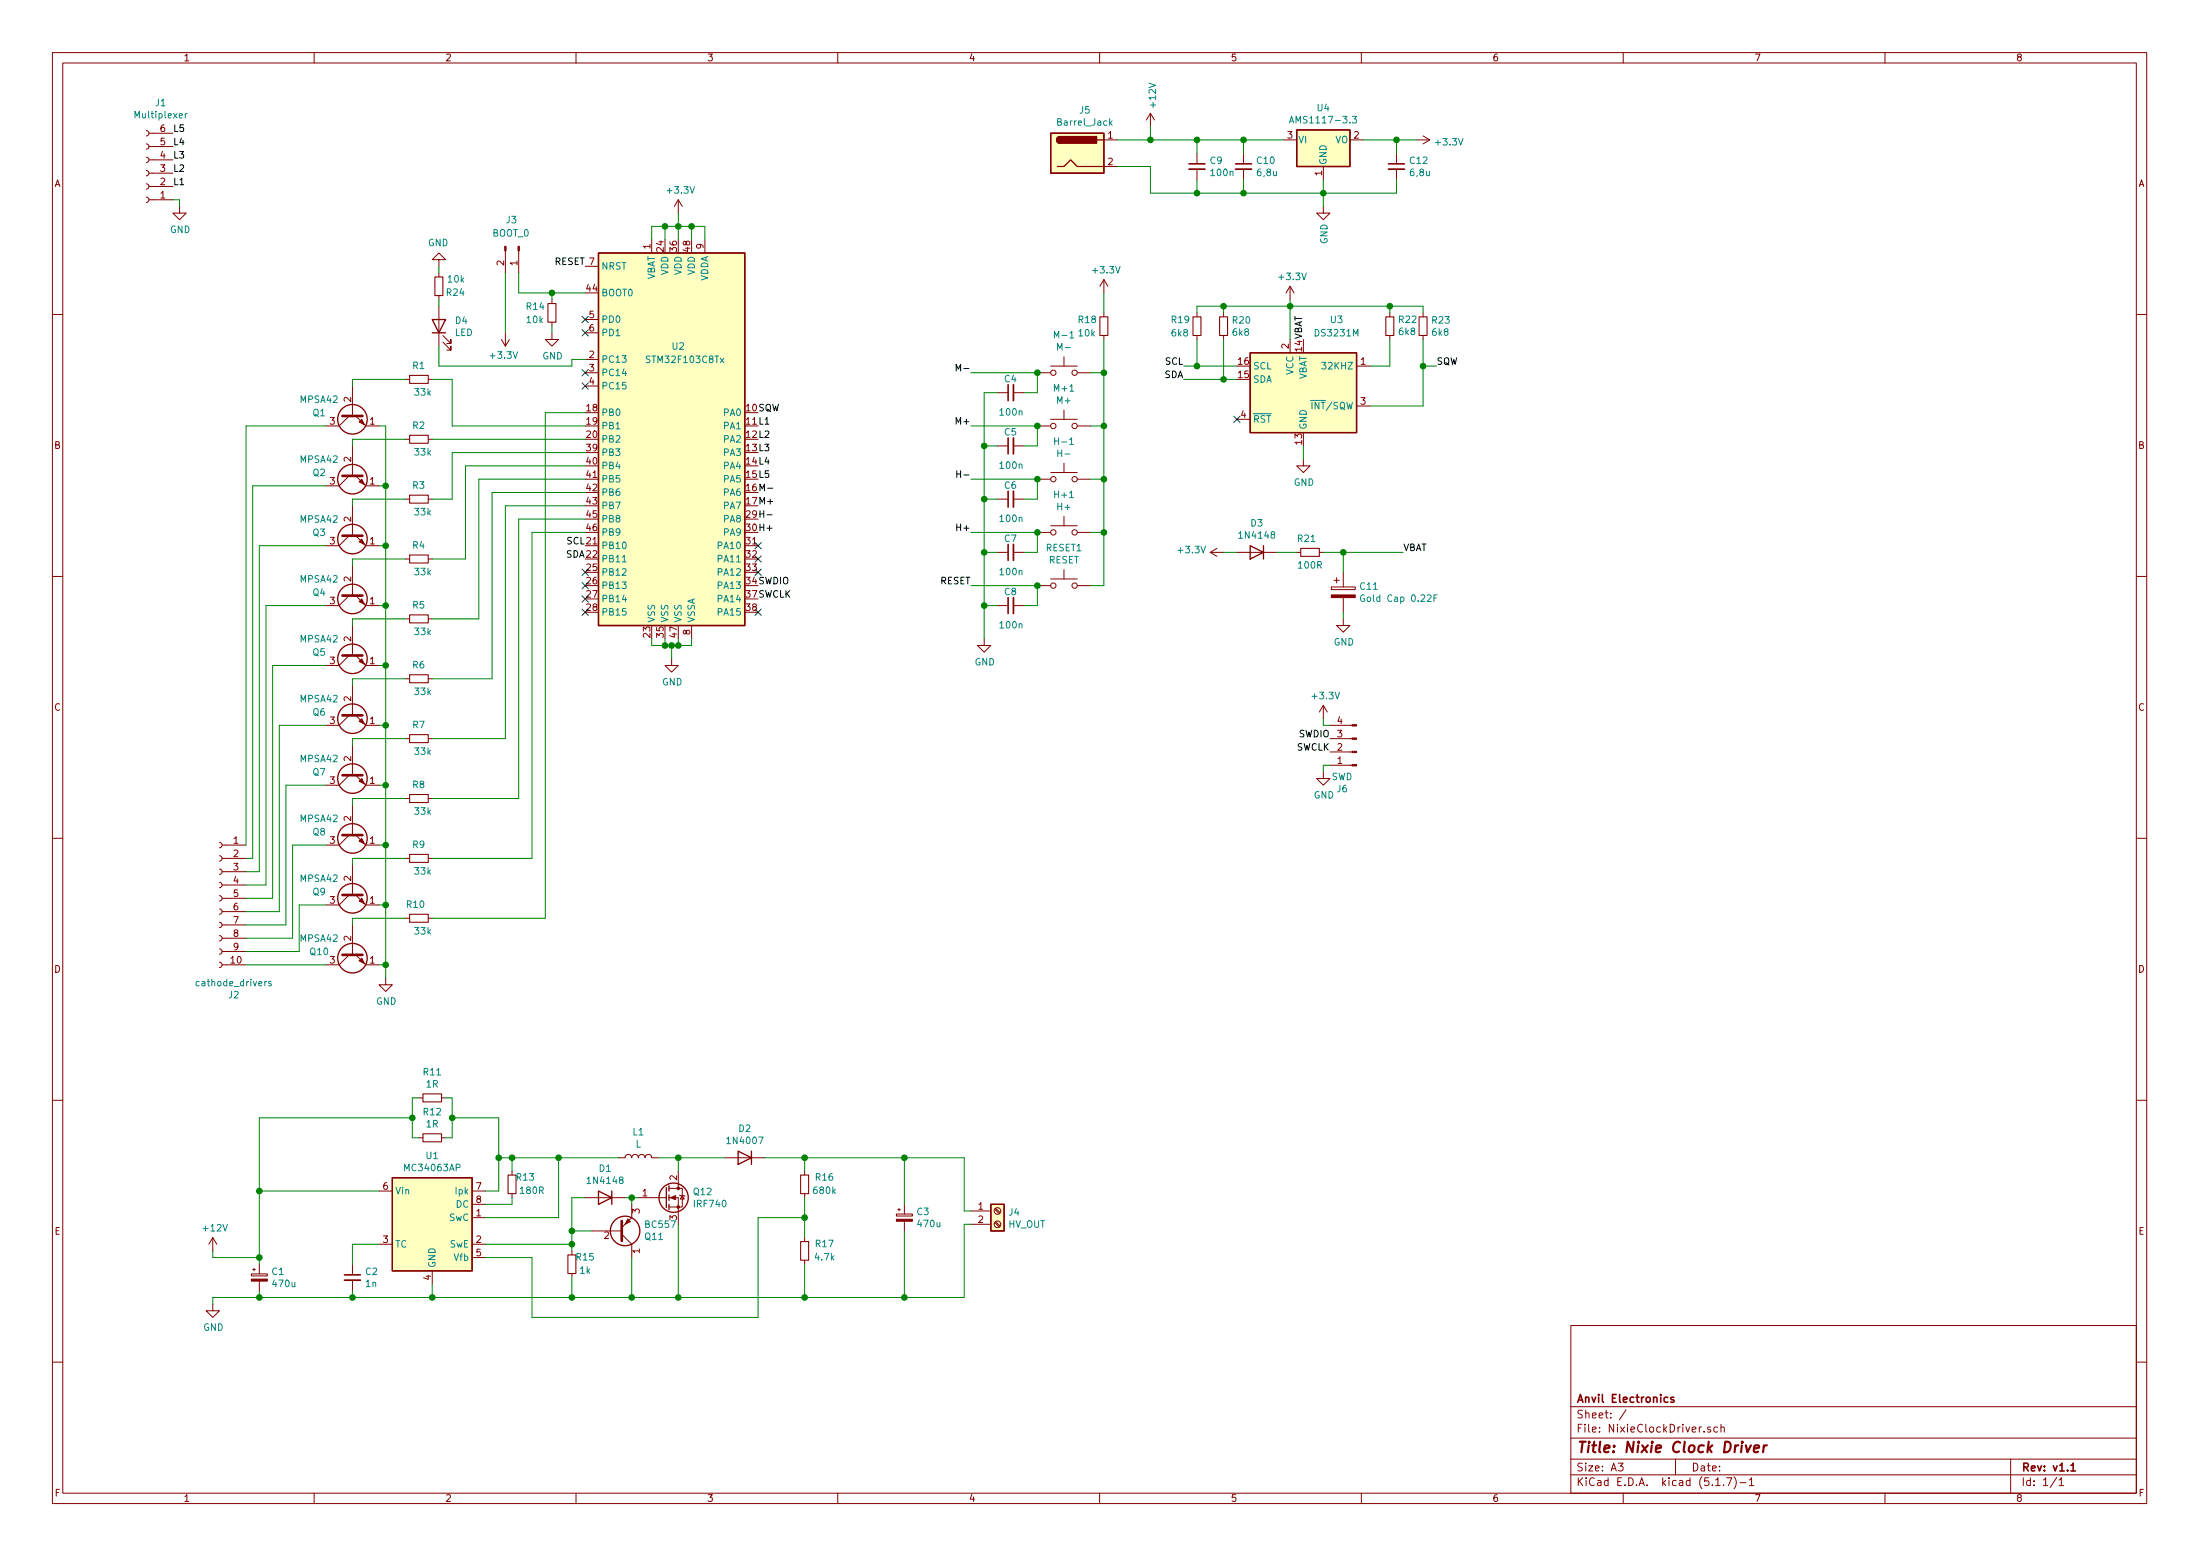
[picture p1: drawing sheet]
EESchema Schematic File Version 4
EELAYER 30 0
EELAYER END
$Descr A3 16535 11693
encoding utf-8
Sheet 1 1
Title "Nixie Clock Driver"
Date ""
Rev "v1.1"
Comp "Anvil Electronics"
Comment1 ""
Comment2 ""
Comment3 ""
Comment4 ""
$EndDescr
$Comp
L Connector:Conn_01x06_Female J1
U 1 1
P 1100 1300
F 0 "J1" H 992 775 50  0000 C CNN
F 1 "Multiplexer" H 992 866 50  0000 C CNN
F 2 "Connector_PinSocket_2.54mm:PinSocket_1x06_P2.54mm_Vertical" H 1100 1300 50  0001 C CNN
F 3 "~" H 1100 1300 50  0001 C CNN
	1    1100 1300
	-1   0    0    1   
$EndComp
Wire Wire Line
	5000 1800 5000 1700
Wire Wire Line
	5000 1700 5100 1700
Wire Wire Line
	5200 1700 5200 1800
Wire Wire Line
	5100 1800 5100 1700
Connection ~ 5100 1700
Wire Wire Line
	5200 1700 5300 1700
Wire Wire Line
	5300 1700 5300 1800
Connection ~ 5200 1700
Wire Wire Line
	4900 4800 4900 4850
Wire Wire Line
	4900 4850 5000 4850
Wire Wire Line
	5000 4850 5000 4800
Wire Wire Line
	5000 4850 5050 4850
Wire Wire Line
	5100 4850 5100 4800
Connection ~ 5000 4850
Wire Wire Line
	5100 4850 5200 4850
Wire Wire Line
	5200 4850 5200 4800
Connection ~ 5100 4850
$Comp
L power:+3.3V #PWR08
U 1 1
P 5100 1600
F 0 "#PWR08" H 5100 1450 50  0001 C CNN
F 1 "+3.3V" H 5115 1773 50  0000 C CNN
F 2 "" H 5100 1600 50  0001 C CNN
F 3 "" H 5100 1600 50  0001 C CNN
	1    5100 1600
	1    0    0    -1  
$EndComp
Wire Wire Line
	5100 1700 5100 1600
$Comp
L power:GND #PWR07
U 1 1
P 5050 4950
F 0 "#PWR07" H 5050 4700 50  0001 C CNN
F 1 "GND" H 5055 4777 50  0000 C CNN
F 2 "" H 5050 4950 50  0001 C CNN
F 3 "" H 5050 4950 50  0001 C CNN
	1    5050 4950
	1    0    0    -1  
$EndComp
Wire Wire Line
	5050 4950 5050 4850
Connection ~ 5050 4850
Wire Wire Line
	5050 4850 5100 4850
$Comp
L Connector:Conn_01x04_Male J6
U 1 1
P 10200 5650
F 0 "J6" H 10308 5931 50  0000 C CNN
F 1 "SWD" H 10308 5840 50  0000 C CNN
F 2 "Connector_PinHeader_2.54mm:PinHeader_1x04_P2.54mm_Horizontal" H 10200 5650 50  0001 C CNN
F 3 "~" H 10200 5650 50  0001 C CNN
	1    10200 5650
	-1   0    0    1   
$EndComp
$Comp
L power:+12V #PWR011
U 1 1
P 8650 950
F 0 "#PWR011" H 8650 800 50  0001 C CNN
F 1 "+12V" V 8665 1078 50  0000 L CNN
F 2 "" H 8650 950 50  0001 C CNN
F 3 "" H 8650 950 50  0001 C CNN
	1    8650 950 
	1    0    0    -1  
$EndComp
$Comp
L Device:C_Small C9
U 1 1
P 9000 1250
F 0 "C9" H 9092 1296 50  0000 L CNN
F 1 "100n" H 9092 1205 50  0000 L CNN
F 2 "Capacitor_SMD:C_1206_3216Metric" H 9000 1250 50  0001 C CNN
F 3 "~" H 9000 1250 50  0001 C CNN
	1    9000 1250
	1    0    0    -1  
$EndComp
$Comp
L power:GND #PWR015
U 1 1
P 9950 1550
F 0 "#PWR015" H 9950 1300 50  0001 C CNN
F 1 "GND" V 9955 1422 50  0000 R CNN
F 2 "" H 9950 1550 50  0001 C CNN
F 3 "" H 9950 1550 50  0001 C CNN
	1    9950 1550
	1    0    0    -1  
$EndComp
Wire Wire Line
	9000 1050 9000 1150
Wire Wire Line
	9000 1350 9000 1450
$Comp
L Device:C_Small C10
U 1 1
P 9350 1250
F 0 "C10" H 9442 1296 50  0000 L CNN
F 1 "6,8u" H 9442 1205 50  0000 L CNN
F 2 "Capacitor_SMD:C_1206_3216Metric" H 9350 1250 50  0001 C CNN
F 3 "~" H 9350 1250 50  0001 C CNN
	1    9350 1250
	1    0    0    -1  
$EndComp
Wire Wire Line
	9350 1050 9350 1150
Wire Wire Line
	9350 1350 9350 1450
Wire Wire Line
	9000 1050 9350 1050
Connection ~ 9000 1050
Wire Wire Line
	9000 1450 9350 1450
$Comp
L Regulator_Linear:AMS1117-3.3 U4
U 1 1
P 9950 1050
F 0 "U4" H 9950 1292 50  0000 C CNN
F 1 "AMS1117-3.3" H 9950 1201 50  0000 C CNN
F 2 "Package_TO_SOT_SMD:SOT-223-3_TabPin2" H 9950 1250 50  0001 C CNN
F 3 "http://www.advanced-monolithic.com/pdf/ds1117.pdf" H 10050 800 50  0001 C CNN
	1    9950 1050
	1    0    0    -1  
$EndComp
Wire Wire Line
	9350 1050 9650 1050
Connection ~ 9350 1050
Wire Wire Line
	9350 1450 9950 1450
Wire Wire Line
	9950 1450 9950 1350
Connection ~ 9350 1450
$Comp
L Device:C_Small C12
U 1 1
P 10500 1250
F 0 "C12" H 10592 1296 50  0000 L CNN
F 1 "6,8u" H 10592 1205 50  0000 L CNN
F 2 "Capacitor_SMD:C_1206_3216Metric" H 10500 1250 50  0001 C CNN
F 3 "~" H 10500 1250 50  0001 C CNN
	1    10500 1250
	1    0    0    -1  
$EndComp
Wire Wire Line
	10250 1050 10500 1050
Wire Wire Line
	10500 1450 9950 1450
Connection ~ 9950 1450
Wire Wire Line
	10500 1450 10500 1350
Wire Wire Line
	10500 1150 10500 1050
$Comp
L power:+3.3V #PWR019
U 1 1
P 10650 1050
F 0 "#PWR019" H 10650 900 50  0001 C CNN
F 1 "+3.3V" V 10665 1178 50  0000 L CNN
F 2 "" H 10650 1050 50  0001 C CNN
F 3 "" H 10650 1050 50  0001 C CNN
	1    10650 1050
	0    1    1    0   
$EndComp
Wire Wire Line
	10500 1050 10650 1050
Connection ~ 10500 1050
$Comp
L power:+3.3V #PWR016
U 1 1
P 9950 5400
F 0 "#PWR016" H 9950 5250 50  0001 C CNN
F 1 "+3.3V" H 9965 5573 50  0000 C CNN
F 2 "" H 9950 5400 50  0001 C CNN
F 3 "" H 9950 5400 50  0001 C CNN
	1    9950 5400
	1    0    0    -1  
$EndComp
Wire Wire Line
	10000 5450 9950 5450
Wire Wire Line
	9950 5450 9950 5400
$Comp
L power:GND #PWR017
U 1 1
P 9950 5800
F 0 "#PWR017" H 9950 5550 50  0001 C CNN
F 1 "GND" H 9955 5627 50  0000 C CNN
F 2 "" H 9950 5800 50  0001 C CNN
F 3 "" H 9950 5800 50  0001 C CNN
	1    9950 5800
	1    0    0    -1  
$EndComp
Wire Wire Line
	10000 5750 9950 5750
Wire Wire Line
	9950 5750 9950 5800
Text Label 10000 5650 2    50   ~ 0
SWCLK
$Comp
L Diode:1N4148 D3
U 1 1
P 9450 4150
F 0 "D3" H 9450 3934 50  0000 C CNN
F 1 "1N4148" H 9450 4025 50  0000 C CNN
F 2 "Diode_THT:D_DO-35_SOD27_P7.62mm_Horizontal" H 9450 3975 50  0001 C CNN
F 3 "https://assets.nexperia.com/documents/data-sheet/1N4148_1N4448.pdf" H 9450 4150 50  0001 C CNN
	1    9450 4150
	-1   0    0    1   
$EndComp
$Comp
L Device:CP C11
U 1 1
P 10100 4450
F 0 "C11" H 10218 4496 50  0000 L CNN
F 1 "Gold Cap 0.22F" H 10218 4405 50  0000 L CNN
F 2 "WK_lib:GOLD_CAP" H 10138 4300 50  0001 C CNN
F 3 "~" H 10100 4450 50  0001 C CNN
	1    10100 4450
	1    0    0    -1  
$EndComp
$Comp
L Timer_RTC:DS3231M U3
U 1 1
P 9800 2950
F 0 "U3" H 10050 3500 50  0000 C CNN
F 1 "DS3231M" H 10050 3400 50  0000 C CNN
F 2 "Package_SO:SOIC-16W_7.5x10.3mm_P1.27mm" H 9800 2350 50  0001 C CNN
F 3 "http://datasheets.maximintegrated.com/en/ds/DS3231.pdf" H 10070 3000 50  0001 C CNN
	1    9800 2950
	1    0    0    -1  
$EndComp
Wire Wire Line
	4900 1800 4900 1700
Wire Wire Line
	4900 1700 5000 1700
Connection ~ 5000 1700
Text Label 9800 2550 1    50   ~ 0
VBAT
$Comp
L power:GND #PWR014
U 1 1
P 9800 3450
F 0 "#PWR014" H 9800 3200 50  0001 C CNN
F 1 "GND" H 9805 3277 50  0000 C CNN
F 2 "" H 9800 3450 50  0001 C CNN
F 3 "" H 9800 3450 50  0001 C CNN
	1    9800 3450
	1    0    0    -1  
$EndComp
$Comp
L power:+3.3V #PWR013
U 1 1
P 9700 2250
F 0 "#PWR013" H 9700 2100 50  0001 C CNN
F 1 "+3.3V" H 9715 2423 50  0000 C CNN
F 2 "" H 9700 2250 50  0001 C CNN
F 3 "" H 9700 2250 50  0001 C CNN
	1    9700 2250
	1    0    0    -1  
$EndComp
Wire Wire Line
	9700 2550 9700 2300
Wire Wire Line
	9800 3350 9800 3450
Text Label 8900 2750 2    50   ~ 0
SCL
Text Label 8900 2850 2    50   ~ 0
SDA
$Comp
L Device:R_Small R20
U 1 1
P 9200 2450
F 0 "R20" H 9259 2496 50  0000 L CNN
F 1 "6k8" H 9259 2405 50  0000 L CNN
F 2 "Resistor_SMD:R_1206_3216Metric" H 9200 2450 50  0001 C CNN
F 3 "~" H 9200 2450 50  0001 C CNN
	1    9200 2450
	1    0    0    -1  
$EndComp
$Comp
L Device:R_Small R19
U 1 1
P 9000 2450
F 0 "R19" H 8800 2500 50  0000 L CNN
F 1 "6k8" H 8800 2400 50  0000 L CNN
F 2 "Resistor_SMD:R_1206_3216Metric" H 9000 2450 50  0001 C CNN
F 3 "~" H 9000 2450 50  0001 C CNN
	1    9000 2450
	1    0    0    -1  
$EndComp
Wire Wire Line
	8900 2850 9200 2850
Wire Wire Line
	9200 2350 9200 2300
Wire Wire Line
	9200 2300 9700 2300
Wire Wire Line
	9700 2250 9700 2300
Connection ~ 9700 2300
Wire Wire Line
	9200 2300 9000 2300
Wire Wire Line
	9000 2300 9000 2350
Connection ~ 9200 2300
Wire Wire Line
	9000 2550 9000 2750
Wire Wire Line
	8900 2750 9000 2750
Connection ~ 9000 2750
$Comp
L Device:R_Small R22
U 1 1
P 10450 2450
F 0 "R22" H 10391 2404 50  0000 R CNN
F 1 "6k8" H 10391 2495 50  0000 R CNN
F 2 "Resistor_SMD:R_1206_3216Metric" H 10450 2450 50  0001 C CNN
F 3 "~" H 10450 2450 50  0001 C CNN
	1    10450 2450
	-1   0    0    1   
$EndComp
Wire Wire Line
	10450 2350 10450 2300
Wire Wire Line
	10450 2300 9700 2300
Wire Wire Line
	10300 2750 10450 2750
Wire Wire Line
	10450 2750 10450 2550
$Comp
L Device:R_Small R23
U 1 1
P 10700 2450
F 0 "R23" H 10759 2496 50  0000 L CNN
F 1 "6k8" H 10759 2405 50  0000 L CNN
F 2 "Resistor_SMD:R_1206_3216Metric" H 10700 2450 50  0001 C CNN
F 3 "~" H 10700 2450 50  0001 C CNN
	1    10700 2450
	1    0    0    -1  
$EndComp
Wire Wire Line
	10450 2300 10700 2300
Wire Wire Line
	10700 2300 10700 2350
Connection ~ 10450 2300
Wire Wire Line
	10300 3050 10700 3050
Wire Wire Line
	10700 3050 10700 2750
Wire Wire Line
	10700 2750 10800 2750
Connection ~ 10700 2750
Wire Wire Line
	10700 2750 10700 2550
Text Label 10800 2750 0    50   ~ 0
SQW
NoConn ~ 9300 3150
Wire Wire Line
	9950 1550 9950 1450
$Comp
L Device:R_Small R21
U 1 1
P 9850 4150
F 0 "R21" V 9950 4100 50  0000 L CNN
F 1 "100R" V 9750 4050 50  0000 L CNN
F 2 "Resistor_SMD:R_1206_3216Metric" H 9850 4150 50  0001 C CNN
F 3 "~" H 9850 4150 50  0001 C CNN
	1    9850 4150
	0    -1   -1   0   
$EndComp
$Comp
L power:+3.3V #PWR012
U 1 1
P 9200 4150
F 0 "#PWR012" H 9200 4000 50  0001 C CNN
F 1 "+3.3V" V 9215 4278 50  0000 L CNN
F 2 "" H 9200 4150 50  0001 C CNN
F 3 "" H 9200 4150 50  0001 C CNN
	1    9200 4150
	0    -1   -1   0   
$EndComp
Wire Wire Line
	9200 4150 9300 4150
Wire Wire Line
	9600 4150 9750 4150
Wire Wire Line
	9950 4150 10100 4150
Wire Wire Line
	10100 4150 10100 4300
Wire Wire Line
	10100 4150 10550 4150
Connection ~ 10100 4150
Wire Wire Line
	10100 4600 10100 4650
$Comp
L power:GND #PWR018
U 1 1
P 10100 4650
F 0 "#PWR018" H 10100 4400 50  0001 C CNN
F 1 "GND" H 10105 4477 50  0000 C CNN
F 2 "" H 10100 4650 50  0001 C CNN
F 3 "" H 10100 4650 50  0001 C CNN
	1    10100 4650
	1    0    0    -1  
$EndComp
Text Label 10550 4150 0    50   ~ 0
VBAT
Text Label 10000 5550 2    50   ~ 0
SWDIO
Wire Wire Line
	5100 1700 5200 1700
$Comp
L Transistor_BJT:MPSA42 Q10
U 1 1
P 2650 7150
F 0 "Q10" V 2650 7400 50  0000 C CNN
F 1 "MPSA42" V 2550 7400 50  0000 C CNN
F 2 "Package_TO_SOT_THT:TO-92_Inline" H 2850 7075 50  0001 L CIN
F 3 "http://www.onsemi.com/pub_link/Collateral/MPSA42-D.PDF" H 2650 7150 50  0001 L CNN
	1    2650 7150
	0    -1   1    0   
$EndComp
$Comp
L Transistor_BJT:MPSA42 Q9
U 1 1
P 2650 6700
F 0 "Q9" V 2650 6950 50  0000 C CNN
F 1 "MPSA42" V 2550 6950 50  0000 C CNN
F 2 "Package_TO_SOT_THT:TO-92_Inline" H 2850 6625 50  0001 L CIN
F 3 "http://www.onsemi.com/pub_link/Collateral/MPSA42-D.PDF" H 2650 6700 50  0001 L CNN
	1    2650 6700
	0    -1   1    0   
$EndComp
$Comp
L Transistor_BJT:MPSA42 Q8
U 1 1
P 2650 6250
F 0 "Q8" V 2650 6500 50  0000 C CNN
F 1 "MPSA42" V 2550 6500 50  0000 C CNN
F 2 "Package_TO_SOT_THT:TO-92_Inline" H 2850 6175 50  0001 L CIN
F 3 "http://www.onsemi.com/pub_link/Collateral/MPSA42-D.PDF" H 2650 6250 50  0001 L CNN
	1    2650 6250
	0    -1   1    0   
$EndComp
$Comp
L Transistor_BJT:MPSA42 Q7
U 1 1
P 2650 5800
F 0 "Q7" V 2650 6050 50  0000 C CNN
F 1 "MPSA42" V 2550 6050 50  0000 C CNN
F 2 "Package_TO_SOT_THT:TO-92_Inline" H 2850 5725 50  0001 L CIN
F 3 "http://www.onsemi.com/pub_link/Collateral/MPSA42-D.PDF" H 2650 5800 50  0001 L CNN
	1    2650 5800
	0    -1   1    0   
$EndComp
$Comp
L Transistor_BJT:MPSA42 Q6
U 1 1
P 2650 5350
F 0 "Q6" V 2650 5600 50  0000 C CNN
F 1 "MPSA42" V 2550 5600 50  0000 C CNN
F 2 "Package_TO_SOT_THT:TO-92_Inline" H 2850 5275 50  0001 L CIN
F 3 "http://www.onsemi.com/pub_link/Collateral/MPSA42-D.PDF" H 2650 5350 50  0001 L CNN
	1    2650 5350
	0    -1   1    0   
$EndComp
$Comp
L Transistor_BJT:MPSA42 Q5
U 1 1
P 2650 4900
F 0 "Q5" V 2650 5150 50  0000 C CNN
F 1 "MPSA42" V 2550 5150 50  0000 C CNN
F 2 "Package_TO_SOT_THT:TO-92_Inline" H 2850 4825 50  0001 L CIN
F 3 "http://www.onsemi.com/pub_link/Collateral/MPSA42-D.PDF" H 2650 4900 50  0001 L CNN
	1    2650 4900
	0    -1   1    0   
$EndComp
$Comp
L Transistor_BJT:MPSA42 Q4
U 1 1
P 2650 4450
F 0 "Q4" V 2650 4700 50  0000 C CNN
F 1 "MPSA42" V 2550 4700 50  0000 C CNN
F 2 "Package_TO_SOT_THT:TO-92_Inline" H 2850 4375 50  0001 L CIN
F 3 "http://www.onsemi.com/pub_link/Collateral/MPSA42-D.PDF" H 2650 4450 50  0001 L CNN
	1    2650 4450
	0    -1   1    0   
$EndComp
$Comp
L Transistor_BJT:MPSA42 Q3
U 1 1
P 2650 4000
F 0 "Q3" V 2650 4250 50  0000 C CNN
F 1 "MPSA42" V 2550 4250 50  0000 C CNN
F 2 "Package_TO_SOT_THT:TO-92_Inline" H 2850 3925 50  0001 L CIN
F 3 "http://www.onsemi.com/pub_link/Collateral/MPSA42-D.PDF" H 2650 4000 50  0001 L CNN
	1    2650 4000
	0    -1   1    0   
$EndComp
$Comp
L Transistor_BJT:MPSA42 Q2
U 1 1
P 2650 3550
F 0 "Q2" V 2650 3800 50  0000 C CNN
F 1 "MPSA42" V 2550 3800 50  0000 C CNN
F 2 "Package_TO_SOT_THT:TO-92_Inline" H 2850 3475 50  0001 L CIN
F 3 "http://www.onsemi.com/pub_link/Collateral/MPSA42-D.PDF" H 2650 3550 50  0001 L CNN
	1    2650 3550
	0    -1   1    0   
$EndComp
$Comp
L Transistor_BJT:MPSA42 Q1
U 1 1
P 2650 3100
F 0 "Q1" V 2650 3350 50  0000 C CNN
F 1 "MPSA42" V 2550 3350 50  0000 C CNN
F 2 "Package_TO_SOT_THT:TO-92_Inline" H 2850 3025 50  0001 L CIN
F 3 "http://www.onsemi.com/pub_link/Collateral/MPSA42-D.PDF" H 2650 3100 50  0001 L CNN
	1    2650 3100
	0    -1   1    0   
$EndComp
Wire Wire Line
	1850 7250 2450 7250
Wire Wire Line
	2450 6800 2250 6800
Wire Wire Line
	2250 6800 2250 7150
Wire Wire Line
	2250 7150 1850 7150
$Comp
L Connector:Conn_01x10_Female J2
U 1 1
P 1650 6750
F 0 "J2" H 1542 6025 50  0000 C CNN
F 1 "cathode_drivers" H 1542 6116 50  0000 C CNN
F 2 "Connector_PinSocket_2.54mm:PinSocket_1x10_P2.54mm_Vertical" H 1650 6750 50  0001 C CNN
F 3 "~" H 1650 6750 50  0001 C CNN
	1    1650 6750
	-1   0    0    -1  
$EndComp
Wire Wire Line
	2200 7050 2200 6350
Wire Wire Line
	2200 6350 2450 6350
Wire Wire Line
	1850 7050 2200 7050
Wire Wire Line
	1850 6950 2150 6950
Wire Wire Line
	2150 6950 2150 5900
Wire Wire Line
	2150 5900 2450 5900
Wire Wire Line
	1850 6850 2100 6850
Wire Wire Line
	2100 6850 2100 5450
Wire Wire Line
	2100 5450 2450 5450
Wire Wire Line
	2450 5000 2050 5000
Wire Wire Line
	2050 5000 2050 6750
Wire Wire Line
	2050 6750 1850 6750
Wire Wire Line
	1850 6650 2000 6650
Wire Wire Line
	2000 6650 2000 4550
Wire Wire Line
	2000 4550 2450 4550
Wire Wire Line
	2450 4100 1950 4100
Wire Wire Line
	1950 4100 1950 6550
Wire Wire Line
	1950 6550 1850 6550
Wire Wire Line
	1850 6450 1900 6450
Wire Wire Line
	1900 6450 1900 3650
Wire Wire Line
	1900 3650 2450 3650
Wire Wire Line
	2450 3200 1850 3200
Wire Wire Line
	1850 3200 1850 6350
Wire Wire Line
	2850 7250 2900 7250
Wire Wire Line
	2900 7250 2900 6800
Wire Wire Line
	2900 6800 2850 6800
Wire Wire Line
	2900 6800 2900 6350
Wire Wire Line
	2900 6350 2850 6350
Connection ~ 2900 6800
Wire Wire Line
	2900 6350 2900 5900
Wire Wire Line
	2900 5900 2850 5900
Connection ~ 2900 6350
Wire Wire Line
	2900 5900 2900 5450
Wire Wire Line
	2900 5450 2850 5450
Connection ~ 2900 5900
Wire Wire Line
	2900 5450 2900 5000
Wire Wire Line
	2900 5000 2850 5000
Connection ~ 2900 5450
Wire Wire Line
	2900 5000 2900 4550
Wire Wire Line
	2900 4550 2850 4550
Connection ~ 2900 5000
Wire Wire Line
	2900 4550 2900 4100
Wire Wire Line
	2900 4100 2850 4100
Connection ~ 2900 4550
Wire Wire Line
	2900 4100 2900 3650
Wire Wire Line
	2900 3650 2850 3650
Connection ~ 2900 4100
Wire Wire Line
	2900 3650 2900 3200
Wire Wire Line
	2900 3200 2850 3200
Connection ~ 2900 3650
$Comp
L Device:R_Small R1
U 1 1
P 3150 2850
F 0 "R1" V 3250 2800 50  0000 L CNN
F 1 "33k" V 3050 2750 50  0000 L CNN
F 2 "Resistor_SMD:R_1206_3216Metric" H 3150 2850 50  0001 C CNN
F 3 "~" H 3150 2850 50  0001 C CNN
	1    3150 2850
	0    -1   -1   0   
$EndComp
Wire Wire Line
	2650 2900 2650 2850
Wire Wire Line
	2650 2850 3050 2850
$Comp
L Device:R_Small R2
U 1 1
P 3150 3300
F 0 "R2" V 3250 3250 50  0000 L CNN
F 1 "33k" V 3050 3200 50  0000 L CNN
F 2 "Resistor_SMD:R_1206_3216Metric" H 3150 3300 50  0001 C CNN
F 3 "~" H 3150 3300 50  0001 C CNN
	1    3150 3300
	0    -1   -1   0   
$EndComp
Wire Wire Line
	2650 3350 2650 3300
Wire Wire Line
	2650 3300 3050 3300
$Comp
L Device:R_Small R3
U 1 1
P 3150 3750
F 0 "R3" V 3250 3700 50  0000 L CNN
F 1 "33k" V 3050 3650 50  0000 L CNN
F 2 "Resistor_SMD:R_1206_3216Metric" H 3150 3750 50  0001 C CNN
F 3 "~" H 3150 3750 50  0001 C CNN
	1    3150 3750
	0    -1   -1   0   
$EndComp
Wire Wire Line
	2650 3800 2650 3750
Wire Wire Line
	2650 3750 3050 3750
$Comp
L Device:R_Small R4
U 1 1
P 3150 4200
F 0 "R4" V 3250 4150 50  0000 L CNN
F 1 "33k" V 3050 4100 50  0000 L CNN
F 2 "Resistor_SMD:R_1206_3216Metric" H 3150 4200 50  0001 C CNN
F 3 "~" H 3150 4200 50  0001 C CNN
	1    3150 4200
	0    -1   -1   0   
$EndComp
Wire Wire Line
	2650 4250 2650 4200
Wire Wire Line
	2650 4200 3050 4200
$Comp
L Device:R_Small R5
U 1 1
P 3150 4650
F 0 "R5" V 3250 4600 50  0000 L CNN
F 1 "33k" V 3050 4550 50  0000 L CNN
F 2 "Resistor_SMD:R_1206_3216Metric" H 3150 4650 50  0001 C CNN
F 3 "~" H 3150 4650 50  0001 C CNN
	1    3150 4650
	0    -1   -1   0   
$EndComp
Wire Wire Line
	2650 4700 2650 4650
Wire Wire Line
	2650 4650 3050 4650
$Comp
L Device:R_Small R6
U 1 1
P 3150 5100
F 0 "R6" V 3250 5050 50  0000 L CNN
F 1 "33k" V 3050 5000 50  0000 L CNN
F 2 "Resistor_SMD:R_1206_3216Metric" H 3150 5100 50  0001 C CNN
F 3 "~" H 3150 5100 50  0001 C CNN
	1    3150 5100
	0    -1   -1   0   
$EndComp
Wire Wire Line
	2650 5150 2650 5100
Wire Wire Line
	2650 5100 3050 5100
$Comp
L Device:R_Small R7
U 1 1
P 3150 5550
F 0 "R7" V 3250 5500 50  0000 L CNN
F 1 "33k" V 3050 5450 50  0000 L CNN
F 2 "Resistor_SMD:R_1206_3216Metric" H 3150 5550 50  0001 C CNN
F 3 "~" H 3150 5550 50  0001 C CNN
	1    3150 5550
	0    -1   -1   0   
$EndComp
Wire Wire Line
	2650 5600 2650 5550
Wire Wire Line
	2650 5550 3050 5550
$Comp
L Device:R_Small R8
U 1 1
P 3150 6000
F 0 "R8" V 3250 5950 50  0000 L CNN
F 1 "33k" V 3050 5900 50  0000 L CNN
F 2 "Resistor_SMD:R_1206_3216Metric" H 3150 6000 50  0001 C CNN
F 3 "~" H 3150 6000 50  0001 C CNN
	1    3150 6000
	0    -1   -1   0   
$EndComp
Wire Wire Line
	2650 6050 2650 6000
Wire Wire Line
	2650 6000 3050 6000
$Comp
L Device:R_Small R9
U 1 1
P 3150 6450
F 0 "R9" V 3250 6400 50  0000 L CNN
F 1 "33k" V 3050 6350 50  0000 L CNN
F 2 "Resistor_SMD:R_1206_3216Metric" H 3150 6450 50  0001 C CNN
F 3 "~" H 3150 6450 50  0001 C CNN
	1    3150 6450
	0    -1   -1   0   
$EndComp
Wire Wire Line
	2650 6500 2650 6450
Wire Wire Line
	2650 6450 3050 6450
$Comp
L Device:R_Small R10
U 1 1
P 3150 6900
F 0 "R10" V 3250 6850 50  0000 L CNN
F 1 "33k" V 3050 6800 50  0000 L CNN
F 2 "Resistor_SMD:R_1206_3216Metric" H 3150 6900 50  0001 C CNN
F 3 "~" H 3150 6900 50  0001 C CNN
	1    3150 6900
	0    -1   -1   0   
$EndComp
Wire Wire Line
	2650 6950 2650 6900
Wire Wire Line
	2650 6900 3050 6900
Wire Wire Line
	3250 2850 3400 2850
Wire Wire Line
	3400 2850 3400 3200
Wire Wire Line
	3250 3750 3400 3750
Wire Wire Line
	3400 3400 3400 3750
Wire Wire Line
	3500 3500 3500 4200
Wire Wire Line
	3500 4200 3250 4200
Wire Wire Line
	3250 4650 3600 4650
Wire Wire Line
	3600 4650 3600 3600
Wire Wire Line
	4400 3600 3600 3600
Wire Wire Line
	4400 3700 3700 3700
Wire Wire Line
	3700 3700 3700 5100
Wire Wire Line
	3700 5100 3250 5100
Wire Wire Line
	3250 5550 3800 5550
Wire Wire Line
	4400 3800 3800 3800
Wire Wire Line
	3900 3900 3900 6000
Wire Wire Line
	3900 6000 3250 6000
Wire Wire Line
	4000 4000 4000 6450
Wire Wire Line
	4000 6450 3250 6450
Wire Wire Line
	3250 6900 4100 6900
Wire Wire Line
	2900 7250 2900 7350
Connection ~ 2900 7250
$Comp
L power:GND #PWR04
U 1 1
P 2900 7350
F 0 "#PWR04" H 2900 7100 50  0001 C CNN
F 1 "GND" H 2905 7177 50  0000 C CNN
F 2 "" H 2900 7350 50  0001 C CNN
F 3 "" H 2900 7350 50  0001 C CNN
	1    2900 7350
	1    0    0    -1  
$EndComp
Text Label 5700 4400 0    50   ~ 0
SWDIO
Text Label 5700 4500 0    50   ~ 0
SWCLK
Wire Wire Line
	4100 3100 4400 3100
Text Label 4400 4100 2    50   ~ 0
SCL
Text Label 4400 4200 2    50   ~ 0
SDA
Wire Wire Line
	4400 3500 3500 3500
Wire Wire Line
	4000 4000 4400 4000
Wire Wire Line
	4400 3400 3400 3400
Wire Wire Line
	4400 3300 3250 3300
Wire Wire Line
	3400 3200 4400 3200
Wire Wire Line
	3800 5550 3800 3800
Wire Wire Line
	4100 3100 4100 6900
Wire Wire Line
	4400 3900 3900 3900
$Comp
L MCU_ST_STM32F1:STM32F103C8Tx U2
U 1 1
P 5100 3300
F 0 "U2" H 5100 4000 50  0000 C CNN
F 1 "STM32F103C8Tx" H 5150 3900 50  0000 C CNN
F 2 "Package_QFP:LQFP-48_7x7mm_P0.5mm" H 4500 1900 50  0001 R CNN
F 3 "http://www.st.com/st-web-ui/static/active/en/resource/technical/document/datasheet/CD00161566.pdf" H 5100 3300 50  0001 C CNN
	1    5100 3300
	1    0    0    -1  
$EndComp
$Comp
L Switch:SW_Push M+1
U 1 1
P 8000 3200
F 0 "M+1" H 8000 3485 50  0000 C CNN
F 1 "M+" H 8000 3394 50  0000 C CNN
F 2 "Button_Switch_SMD:SW_SPST_TL3342" H 8000 3400 50  0001 C CNN
F 3 "~" H 8000 3400 50  0001 C CNN
	1    8000 3200
	1    0    0    -1  
$EndComp
$Comp
L Connector:Barrel_Jack J5
U 1 1
P 8100 1150
F 0 "J5" H 8157 1475 50  0000 C CNN
F 1 "Barrel_Jack" H 8157 1384 50  0000 C CNN
F 2 "Connector_BarrelJack:BarrelJack_Wuerth_6941xx301002" H 8150 1110 50  0001 C CNN
F 3 "~" H 8150 1110 50  0001 C CNN
	1    8100 1150
	1    0    0    -1  
$EndComp
Wire Wire Line
	8650 950  8650 1050
Wire Wire Line
	8650 1050 9000 1050
Wire Wire Line
	8650 1050 8400 1050
Connection ~ 8650 1050
Wire Wire Line
	8400 1250 8650 1250
Wire Wire Line
	8650 1250 8650 1450
Wire Wire Line
	8650 1450 9000 1450
Connection ~ 9000 1450
$Comp
L Switch:SW_Push M-1
U 1 1
P 8000 2800
F 0 "M-1" H 8000 3085 50  0000 C CNN
F 1 "M-" H 8000 2994 50  0000 C CNN
F 2 "Button_Switch_SMD:SW_SPST_TL3342" H 8000 3000 50  0001 C CNN
F 3 "~" H 8000 3000 50  0001 C CNN
	1    8000 2800
	1    0    0    -1  
$EndComp
$Comp
L Switch:SW_Push H-1
U 1 1
P 8000 3600
F 0 "H-1" H 8000 3885 50  0000 C CNN
F 1 "H-" H 8000 3794 50  0000 C CNN
F 2 "Button_Switch_SMD:SW_SPST_TL3342" H 8000 3800 50  0001 C CNN
F 3 "~" H 8000 3800 50  0001 C CNN
	1    8000 3600
	1    0    0    -1  
$EndComp
$Comp
L power:+3.3V #PWR010
U 1 1
P 8300 2200
F 0 "#PWR010" H 8300 2050 50  0001 C CNN
F 1 "+3.3V" H 8315 2373 50  0000 C CNN
F 2 "" H 8300 2200 50  0001 C CNN
F 3 "" H 8300 2200 50  0001 C CNN
	1    8300 2200
	1    0    0    -1  
$EndComp
Wire Wire Line
	8300 2200 8300 2350
Wire Wire Line
	8300 4000 8200 4000
Wire Wire Line
	8200 3600 8300 3600
Connection ~ 8300 3600
Wire Wire Line
	8300 3600 8300 4000
Wire Wire Line
	8200 3200 8300 3200
Connection ~ 8300 3200
Wire Wire Line
	8300 3200 8300 3600
Wire Wire Line
	8200 2800 8300 2800
Wire Wire Line
	8300 2800 8300 3200
$Comp
L Switch:SW_Push H+1
U 1 1
P 8000 4000
F 0 "H+1" H 8000 4285 50  0000 C CNN
F 1 "H+" H 8000 4194 50  0000 C CNN
F 2 "Button_Switch_SMD:SW_SPST_TL3342" H 8000 4200 50  0001 C CNN
F 3 "~" H 8000 4200 50  0001 C CNN
	1    8000 4000
	1    0    0    -1  
$EndComp
$Comp
L Device:C_Small C7
U 1 1
P 7600 4150
F 0 "C7" V 7700 4100 50  0000 L CNN
F 1 "100n" V 7450 4050 50  0000 L CNN
F 2 "Capacitor_SMD:C_1206_3216Metric" H 7600 4150 50  0001 C CNN
F 3 "~" H 7600 4150 50  0001 C CNN
	1    7600 4150
	0    -1   -1   0   
$EndComp
Wire Wire Line
	7400 4150 7500 4150
Wire Wire Line
	7700 4150 7800 4150
$Comp
L Device:C_Small C6
U 1 1
P 7600 3750
F 0 "C6" V 7700 3700 50  0000 L CNN
F 1 "100n" V 7450 3650 50  0000 L CNN
F 2 "Capacitor_SMD:C_1206_3216Metric" H 7600 3750 50  0001 C CNN
F 3 "~" H 7600 3750 50  0001 C CNN
	1    7600 3750
	0    -1   -1   0   
$EndComp
Wire Wire Line
	7400 3750 7500 3750
Wire Wire Line
	7700 3750 7800 3750
$Comp
L Device:C_Small C5
U 1 1
P 7600 3350
F 0 "C5" V 7700 3300 50  0000 L CNN
F 1 "100n" V 7450 3250 50  0000 L CNN
F 2 "Capacitor_SMD:C_1206_3216Metric" H 7600 3350 50  0001 C CNN
F 3 "~" H 7600 3350 50  0001 C CNN
	1    7600 3350
	0    -1   -1   0   
$EndComp
Wire Wire Line
	7400 3350 7500 3350
Wire Wire Line
	7700 3350 7800 3350
$Comp
L Device:C_Small C4
U 1 1
P 7600 2950
F 0 "C4" V 7700 2900 50  0000 L CNN
F 1 "100n" V 7450 2850 50  0000 L CNN
F 2 "Capacitor_SMD:C_1206_3216Metric" H 7600 2950 50  0001 C CNN
F 3 "~" H 7600 2950 50  0001 C CNN
	1    7600 2950
	0    -1   -1   0   
$EndComp
Wire Wire Line
	7400 2950 7500 2950
Wire Wire Line
	7700 2950 7800 2950
Wire Wire Line
	7800 2800 7800 2950
Wire Wire Line
	7800 3200 7800 3350
Wire Wire Line
	7800 3600 7800 3750
Wire Wire Line
	7800 4000 7800 4150
Wire Wire Line
	7400 2950 7400 3350
Connection ~ 7400 3350
Wire Wire Line
	7400 3350 7400 3750
Connection ~ 7400 3750
Wire Wire Line
	7400 3750 7400 4150
$Comp
L power:GND #PWR09
U 1 1
P 7400 4800
F 0 "#PWR09" H 7400 4550 50  0001 C CNN
F 1 "GND" H 7405 4627 50  0000 C CNN
F 2 "" H 7400 4800 50  0001 C CNN
F 3 "" H 7400 4800 50  0001 C CNN
	1    7400 4800
	1    0    0    -1  
$EndComp
Wire Wire Line
	7800 2800 7300 2800
Connection ~ 7800 2800
Wire Wire Line
	7800 3200 7300 3200
Connection ~ 7800 3200
Wire Wire Line
	7800 3600 7300 3600
Connection ~ 7800 3600
Connection ~ 7800 4000
Wire Wire Line
	7300 4000 7800 4000
Text Label 7300 2800 2    50   ~ 0
M-
Text Label 7300 3200 2    50   ~ 0
M+
Text Label 7300 3600 2    50   ~ 0
H-
Text Label 7300 4000 2    50   ~ 0
H+
Text Label 5700 3700 0    50   ~ 0
M-
Text Label 5700 3800 0    50   ~ 0
M+
Text Label 5700 3900 0    50   ~ 0
H-
Text Label 5700 4000 0    50   ~ 0
H+
Text Label 1300 1400 0    50   ~ 0
L1
Text Label 1300 1300 0    50   ~ 0
L2
Text Label 1300 1200 0    50   ~ 0
L3
Text Label 1300 1100 0    50   ~ 0
L4
Text Label 1300 1000 0    50   ~ 0
L5
$Comp
L power:GND #PWR01
U 1 1
P 1350 1550
F 0 "#PWR01" H 1350 1300 50  0001 C CNN
F 1 "GND" H 1355 1377 50  0000 C CNN
F 2 "" H 1350 1550 50  0001 C CNN
F 3 "" H 1350 1550 50  0001 C CNN
	1    1350 1550
	1    0    0    -1  
$EndComp
Wire Wire Line
	1300 1500 1350 1500
Wire Wire Line
	1350 1500 1350 1550
Text Label 5700 3200 0    50   ~ 0
L1
Text Label 5700 3300 0    50   ~ 0
L2
Text Label 5700 3400 0    50   ~ 0
L3
Text Label 5700 3500 0    50   ~ 0
L4
Text Label 5700 3600 0    50   ~ 0
L5
$Comp
L power:+12V #PWR02
U 1 1
P 1600 9400
F 0 "#PWR02" H 1600 9250 50  0001 C CNN
F 1 "+12V" H 1615 9573 50  0000 C CNN
F 2 "" H 1600 9400 50  0001 C CNN
F 3 "" H 1600 9400 50  0001 C CNN
	1    1600 9400
	1    0    0    -1  
$EndComp
$Comp
L power:GND #PWR03
U 1 1
P 1600 9800
F 0 "#PWR03" H 1600 9550 50  0001 C CNN
F 1 "GND" H 1605 9627 50  0000 C CNN
F 2 "" H 1600 9800 50  0001 C CNN
F 3 "" H 1600 9800 50  0001 C CNN
	1    1600 9800
	1    0    0    -1  
$EndComp
$Comp
L Device:CP_Small C1
U 1 1
P 1950 9600
F 0 "C1" H 2038 9646 50  0000 L CNN
F 1 "470u" H 2038 9555 50  0000 L CNN
F 2 "Capacitor_THT:CP_Radial_D10.0mm_P5.00mm" H 1950 9600 50  0001 C CNN
F 3 "~" H 1950 9600 50  0001 C CNN
	1    1950 9600
	1    0    0    -1  
$EndComp
$Comp
L Device:R_Small R12
U 1 1
P 3250 8550
F 0 "R12" V 3054 8550 50  0000 C CNN
F 1 "1R" V 3145 8550 50  0000 C CNN
F 2 "Resistor_SMD:R_1206_3216Metric" H 3250 8550 50  0001 C CNN
F 3 "~" H 3250 8550 50  0001 C CNN
	1    3250 8550
	0    1    1    0   
$EndComp
$Comp
L Device:R_Small R11
U 1 1
P 3250 8250
F 0 "R11" V 3054 8250 50  0000 C CNN
F 1 "1R" V 3145 8250 50  0000 C CNN
F 2 "Resistor_SMD:R_1206_3216Metric" H 3250 8250 50  0001 C CNN
F 3 "~" H 3250 8250 50  0001 C CNN
	1    3250 8250
	0    1    1    0   
$EndComp
Wire Wire Line
	3150 8250 3100 8250
Wire Wire Line
	3100 8250 3100 8400
Wire Wire Line
	3100 8550 3150 8550
Wire Wire Line
	3350 8250 3400 8250
Wire Wire Line
	3400 8250 3400 8400
Wire Wire Line
	3400 8550 3350 8550
Wire Wire Line
	1600 9400 1600 9450
Wire Wire Line
	1600 9450 1950 9450
Wire Wire Line
	1950 9450 1950 9500
Wire Wire Line
	1600 9800 1600 9750
Wire Wire Line
	1600 9750 1950 9750
Wire Wire Line
	1950 9750 1950 9700
Connection ~ 3100 8400
Wire Wire Line
	3100 8400 3100 8550
Connection ~ 1950 9450
$Comp
L Device:C_Small C2
U 1 1
P 2650 9600
F 0 "C2" H 2742 9646 50  0000 L CNN
F 1 "1n" H 2742 9555 50  0000 L CNN
F 2 "Capacitor_THT:C_Rect_L7.0mm_W2.0mm_P5.00mm" H 2650 9600 50  0001 C CNN
F 3 "~" H 2650 9600 50  0001 C CNN
	1    2650 9600
	1    0    0    -1  
$EndComp
$Comp
L Regulator_Switching:MC34063AP U1
U 1 1
P 3250 9150
F 0 "U1" H 3250 9617 50  0000 C CNN
F 1 "MC34063AP" H 3250 9526 50  0000 C CNN
F 2 "Package_DIP:DIP-8_W7.62mm" H 3300 8700 50  0001 L CNN
F 3 "http://www.onsemi.com/pub_link/Collateral/MC34063A-D.PDF" H 3750 9050 50  0001 C CNN
	1    3250 9150
	1    0    0    -1  
$EndComp
Wire Wire Line
	1950 8400 3100 8400
Wire Wire Line
	1950 8400 1950 8950
Wire Wire Line
	2850 8950 1950 8950
Connection ~ 1950 8950
Wire Wire Line
	1950 8950 1950 9450
Wire Wire Line
	2650 9500 2650 9350
Wire Wire Line
	2650 9350 2850 9350
Wire Wire Line
	1950 9750 2650 9750
Wire Wire Line
	2650 9750 2650 9700
Connection ~ 1950 9750
Wire Wire Line
	2650 9750 3250 9750
Wire Wire Line
	3250 9750 3250 9650
Connection ~ 2650 9750
$Comp
L Device:R_Small R13
U 1 1
P 3850 8900
F 0 "R13" H 3750 8850 50  0000 C CNN
F 1 "180R" H 3700 8950 50  0000 C CNN
F 2 "Resistor_SMD:R_1206_3216Metric" H 3850 8900 50  0001 C CNN
F 3 "~" H 3850 8900 50  0001 C CNN
	1    3850 8900
	-1   0    0    1   
$EndComp
Wire Wire Line
	3400 8400 3750 8400
Wire Wire Line
	3750 8400 3750 8700
Wire Wire Line
	3750 8950 3650 8950
Connection ~ 3400 8400
Wire Wire Line
	3400 8400 3400 8550
Wire Wire Line
	3650 9050 3850 9050
Wire Wire Line
	3850 9050 3850 9000
Wire Wire Line
	3850 8800 3850 8700
Wire Wire Line
	3850 8700 3750 8700
Connection ~ 3750 8700
Wire Wire Line
	3750 8700 3750 8950
Wire Wire Line
	3650 9150 4200 9150
Wire Wire Line
	4200 9150 4200 8700
Wire Wire Line
	4200 8700 3850 8700
Connection ~ 3850 8700
$Comp
L Device:L L1
U 1 1
P 4800 8700
F 0 "L1" V 4990 8700 50  0000 C CNN
F 1 "L" V 4899 8700 50  0000 C CNN
F 2 "Inductor_THT:L_Radial_D10.0mm_P5.00mm_Fastron_07P" H 4800 8700 50  0001 C CNN
F 3 "~" H 4800 8700 50  0001 C CNN
	1    4800 8700
	0    -1   -1   0   
$EndComp
Wire Wire Line
	4200 8700 4650 8700
Connection ~ 4200 8700
$Comp
L Transistor_FET:IRF740 Q12
U 1 1
P 5000 9000
F 0 "Q12" H 5206 9046 50  0000 L CNN
F 1 "IRF740" H 5206 8955 50  0000 L CNN
F 2 "Package_TO_SOT_THT:TO-220-3_Horizontal_TabDown" H 5250 8925 50  0001 L CIN
F 3 "http://www.vishay.com/docs/91054/91054.pdf" H 5000 9000 50  0001 L CNN
	1    5000 9000
	1    0    0    -1  
$EndComp
Wire Wire Line
	4950 8700 5100 8700
Wire Wire Line
	5100 8700 5100 8800
Wire Wire Line
	3250 9750 4300 9750
Wire Wire Line
	5100 9750 5100 9200
Connection ~ 3250 9750
$Comp
L Transistor_BJT:BC557 Q11
U 1 1
P 4650 9250
F 0 "Q11" H 4841 9296 50  0000 L CNN
F 1 "BC557" H 4841 9205 50  0000 L CNN
F 2 "Package_TO_SOT_THT:TO-92_Inline" H 4850 9175 50  0001 L CIN
F 3 "http://www.fairchildsemi.com/ds/BC/BC557.pdf" H 4650 9250 50  0001 L CNN
	1    4650 9250
	1    0    0    1   
$EndComp
$Comp
L Diode:1N4148 D1
U 1 1
P 4550 9000
F 0 "D1" H 4550 8784 50  0000 C CNN
F 1 "1N4148" H 4550 8875 50  0000 C CNN
F 2 "Diode_THT:D_DO-35_SOD27_P7.62mm_Horizontal" H 4550 8825 50  0001 C CNN
F 3 "https://assets.nexperia.com/documents/data-sheet/1N4148_1N4448.pdf" H 4550 9000 50  0001 C CNN
	1    4550 9000
	-1   0    0    1   
$EndComp
Wire Wire Line
	4700 9000 4750 9000
Wire Wire Line
	4750 9050 4750 9000
Connection ~ 4750 9000
Wire Wire Line
	4750 9000 4800 9000
Wire Wire Line
	4400 9000 4300 9000
Wire Wire Line
	4300 9000 4300 9250
Wire Wire Line
	4300 9250 4450 9250
$Comp
L Device:R_Small R15
U 1 1
P 4300 9500
F 0 "R15" H 4200 9450 50  0000 C CNN
F 1 "1k" H 4200 9550 50  0000 C CNN
F 2 "Resistor_SMD:R_1206_3216Metric" H 4300 9500 50  0001 C CNN
F 3 "~" H 4300 9500 50  0001 C CNN
	1    4300 9500
	-1   0    0    1   
$EndComp
Wire Wire Line
	4300 9600 4300 9750
Connection ~ 4300 9750
Wire Wire Line
	4300 9750 4750 9750
Wire Wire Line
	4300 9400 4300 9350
Connection ~ 4300 9250
Wire Wire Line
	3650 9350 4300 9350
Connection ~ 4300 9350
Wire Wire Line
	4300 9350 4300 9250
$Comp
L Diode:1N4007 D2
U 1 1
P 5600 8700
F 0 "D2" H 5600 8484 50  0000 C CNN
F 1 "1N4007" H 5600 8575 50  0000 C CNN
F 2 "Diode_THT:D_DO-41_SOD81_P10.16mm_Horizontal" H 5600 8525 50  0001 C CNN
F 3 "http://www.vishay.com/docs/88503/1n4001.pdf" H 5600 8700 50  0001 C CNN
	1    5600 8700
	-1   0    0    1   
$EndComp
Wire Wire Line
	5100 8700 5450 8700
Connection ~ 5100 8700
Wire Wire Line
	5750 8700 6050 8700
Wire Wire Line
	6050 8700 6050 8800
Wire Wire Line
	6050 9000 6050 9150
Wire Wire Line
	6050 9500 6050 9750
Wire Wire Line
	6050 9750 5100 9750
Connection ~ 5100 9750
Wire Wire Line
	3650 9450 4000 9450
Wire Wire Line
	4000 9450 4000 9900
Wire Wire Line
	4000 9900 5700 9900
Wire Wire Line
	5700 9900 5700 9150
Wire Wire Line
	5700 9150 6050 9150
Connection ~ 6050 9150
Wire Wire Line
	6050 9150 6050 9300
$Comp
L Device:CP_Small C3
U 1 1
P 6800 9150
F 0 "C3" H 6888 9196 50  0000 L CNN
F 1 "470u" H 6888 9105 50  0000 L CNN
F 2 "Capacitor_SMD:CP_Elec_8x10.5" H 6800 9150 50  0001 C CNN
F 3 "~" H 6800 9150 50  0001 C CNN
	1    6800 9150
	1    0    0    -1  
$EndComp
Wire Wire Line
	6050 8700 6800 8700
Wire Wire Line
	6800 8700 6800 9050
Connection ~ 6050 8700
Wire Wire Line
	6050 9750 6800 9750
Wire Wire Line
	6800 9750 6800 9250
Connection ~ 6050 9750
$Comp
L Connector:Screw_Terminal_01x02 J4
U 1 1
P 7500 9100
F 0 "J4" H 7580 9092 50  0000 L CNN
F 1 "HV_OUT" H 7580 9001 50  0000 L CNN
F 2 "TerminalBlock:TerminalBlock_bornier-2_P5.08mm" H 7500 9100 50  0001 C CNN
F 3 "~" H 7500 9100 50  0001 C CNN
	1    7500 9100
	1    0    0    -1  
$EndComp
Wire Wire Line
	6800 8700 7250 8700
Wire Wire Line
	7250 8700 7250 9100
Wire Wire Line
	7250 9100 7300 9100
Connection ~ 6800 8700
Wire Wire Line
	7300 9200 7250 9200
Wire Wire Line
	7250 9200 7250 9750
Wire Wire Line
	7250 9750 6800 9750
Connection ~ 6800 9750
Wire Wire Line
	4750 9450 4750 9750
Connection ~ 4750 9750
Wire Wire Line
	4750 9750 5100 9750
Wire Wire Line
	8300 4400 8200 4400
Wire Wire Line
	8300 4000 8300 4400
$Comp
L Switch:SW_Push RESET1
U 1 1
P 8000 4400
F 0 "RESET1" H 8000 4685 50  0000 C CNN
F 1 "RESET" H 8000 4594 50  0000 C CNN
F 2 "Button_Switch_SMD:SW_SPST_TL3342" H 8000 4600 50  0001 C CNN
F 3 "~" H 8000 4600 50  0001 C CNN
	1    8000 4400
	1    0    0    -1  
$EndComp
$Comp
L Device:C_Small C8
U 1 1
P 7600 4550
F 0 "C8" V 7700 4500 50  0000 L CNN
F 1 "100n" V 7450 4450 50  0000 L CNN
F 2 "Capacitor_SMD:C_1206_3216Metric" H 7600 4550 50  0001 C CNN
F 3 "~" H 7600 4550 50  0001 C CNN
	1    7600 4550
	0    -1   -1   0   
$EndComp
Wire Wire Line
	7400 4550 7500 4550
Wire Wire Line
	7700 4550 7800 4550
Wire Wire Line
	7800 4400 7800 4550
Wire Wire Line
	7400 4550 7400 4800
Connection ~ 7800 4400
Text Label 7300 4400 2    50   ~ 0
RESET
Connection ~ 8300 4000
Wire Wire Line
	7300 4400 7800 4400
Wire Wire Line
	7400 4150 7400 4550
Connection ~ 7400 4150
Connection ~ 7400 4550
Text Label 4400 2000 2    50   ~ 0
RESET
$Comp
L Connector:Conn_01x02_Male J3
U 1 1
P 3900 1850
F 0 "J3" V 3700 1750 50  0000 L CNN
F 1 "BOOT_0" V 3800 1650 50  0000 L CNN
F 2 "Connector_PinHeader_2.54mm:PinHeader_1x02_P2.54mm_Horizontal" H 3900 1850 50  0001 C CNN
F 3 "~" H 3900 1850 50  0001 C CNN
	1    3900 1850
	0    1    1    0   
$EndComp
Wire Wire Line
	3900 2050 3900 2200
Connection ~ 8300 2800
Wire Wire Line
	8300 2550 8300 2800
$Comp
L Device:R_Small R18
U 1 1
P 8300 2450
F 0 "R18" H 8100 2500 50  0000 L CNN
F 1 "10k" H 8100 2400 50  0000 L CNN
F 2 "Resistor_SMD:R_1206_3216Metric" H 8300 2450 50  0001 C CNN
F 3 "~" H 8300 2450 50  0001 C CNN
	1    8300 2450
	1    0    0    -1  
$EndComp
Wire Wire Line
	3900 2200 4150 2200
$Comp
L Device:R_Small R14
U 1 1
P 4150 2350
F 0 "R14" H 3950 2400 50  0000 L CNN
F 1 "10k" H 3950 2300 50  0000 L CNN
F 2 "Resistor_SMD:R_1206_3216Metric" H 4150 2350 50  0001 C CNN
F 3 "~" H 4150 2350 50  0001 C CNN
	1    4150 2350
	1    0    0    -1  
$EndComp
Wire Wire Line
	4150 2250 4150 2200
Connection ~ 4150 2200
Wire Wire Line
	4150 2200 4400 2200
Wire Wire Line
	4150 2450 4150 2500
Wire Wire Line
	3800 2050 3800 2500
$Comp
L power:GND #PWR06
U 1 1
P 4150 2500
F 0 "#PWR06" H 4150 2250 50  0001 C CNN
F 1 "GND" H 4155 2327 50  0000 C CNN
F 2 "" H 4150 2500 50  0001 C CNN
F 3 "" H 4150 2500 50  0001 C CNN
	1    4150 2500
	1    0    0    -1  
$EndComp
$Comp
L power:+3.3V #PWR05
U 1 1
P 3800 2500
F 0 "#PWR05" H 3800 2350 50  0001 C CNN
F 1 "+3.3V" H 3815 2673 50  0000 C CNN
F 2 "" H 3800 2500 50  0001 C CNN
F 3 "" H 3800 2500 50  0001 C CNN
	1    3800 2500
	-1   0    0    1   
$EndComp
NoConn ~ 4400 2400
NoConn ~ 4400 2500
NoConn ~ 4400 2800
NoConn ~ 4400 2900
NoConn ~ 4400 4300
NoConn ~ 4400 4400
NoConn ~ 4400 4500
NoConn ~ 4400 4600
NoConn ~ 5700 4600
NoConn ~ 5700 4300
NoConn ~ 5700 4200
NoConn ~ 5700 4100
Wire Wire Line
	9000 2750 9300 2750
Wire Wire Line
	9200 2550 9200 2850
Connection ~ 9200 2850
Wire Wire Line
	9200 2850 9300 2850
Text Label 5700 3100 0    50   ~ 0
SQW
$Comp
L Device:R_Small R24
U 1 1
P 3300 2150
F 0 "R24" H 3100 2200 50  0000 L CNN
F 1 "10k" H 3100 2100 50  0000 L CNN
F 2 "Resistor_SMD:R_1206_3216Metric" H 3300 2150 50  0001 C CNN
F 3 "~" H 3300 2150 50  0001 C CNN
	1    3300 2150
	-1   0    0    1   
$EndComp
Wire Wire Line
	3300 2050 3300 2000
$Comp
L power:GND #PWR0101
U 1 1
P 3300 2000
F 0 "#PWR0101" H 3300 1750 50  0001 C CNN
F 1 "GND" H 3305 1827 50  0000 C CNN
F 2 "" H 3300 2000 50  0001 C CNN
F 3 "" H 3300 2000 50  0001 C CNN
	1    3300 2000
	-1   0    0    1   
$EndComp
Wire Wire Line
	4400 2700 4300 2700
Wire Wire Line
	4300 2700 4300 2750
Wire Wire Line
	4300 2750 3300 2750
Wire Wire Line
	3300 2750 3300 2600
$Comp
L Device:LED D4
U 1 1
P 3300 2450
F 0 "D4" V 3339 2333 50  0000 R CNN
F 1 "LED" V 3248 2333 50  0000 R CNN
F 2 "LED_SMD:LED_0805_2012Metric" H 3300 2450 50  0001 C CNN
F 3 "~" H 3300 2450 50  0001 C CNN
	1    3300 2450
	0    -1   -1   0   
$EndComp
Wire Wire Line
	3300 2300 3300 2250
$Comp
L Device:R_Small R17
U 1 1
P 6050 9400
F 0 "R17" H 5900 9350 50  0000 C CNN
F 1 "4.7k" H 5900 9450 50  0000 C CNN
F 2 "Resistor_SMD:R_1206_3216Metric" H 6050 9400 50  0001 C CNN
F 3 "~" H 6050 9400 50  0001 C CNN
	1    6050 9400
	-1   0    0    1   
$EndComp
$Comp
L Device:R_Small R16
U 1 1
P 6050 8900
F 0 "R16" H 5900 8850 50  0000 C CNN
F 1 "680k" H 5900 8950 50  0000 C CNN
F 2 "Resistor_SMD:R_1206_3216Metric" H 6050 8900 50  0001 C CNN
F 3 "~" H 6050 8900 50  0001 C CNN
	1    6050 8900
	-1   0    0    1   
$EndComp
$EndSCHEMATC
